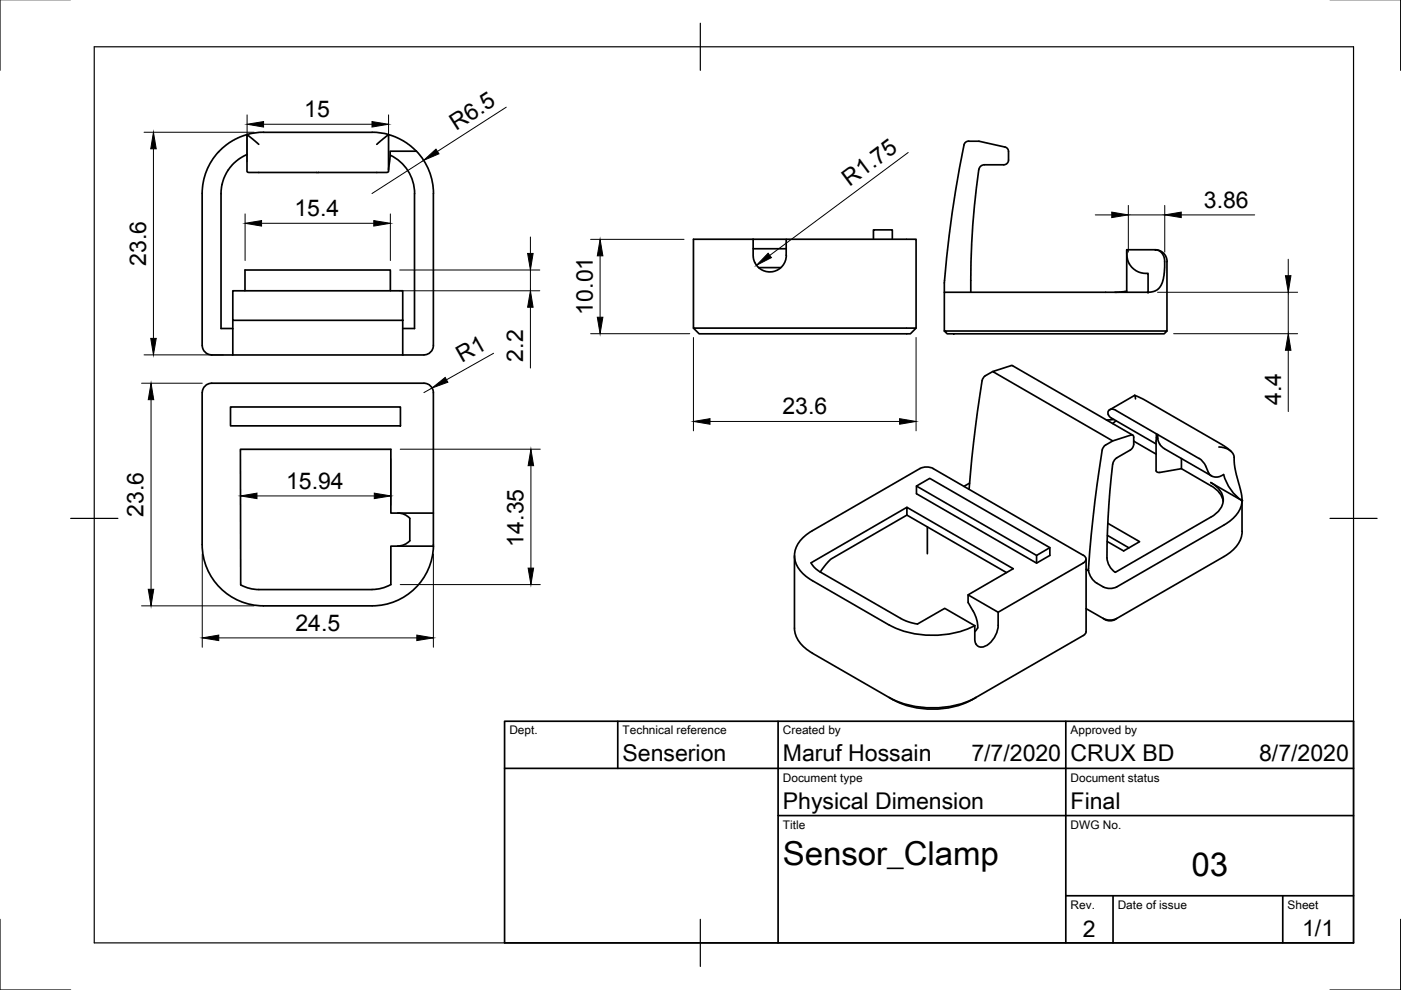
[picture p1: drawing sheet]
<svg xmlns="http://www.w3.org/2000/svg" width="297mm" height="210mm" viewBox="0 0 297 210" stroke-linecap="round" stroke-linejoin="round" font-family="sans-serif">
<!-- layer: Visible -->
<g fill="none" stroke="#000" stroke-width=".36">
<path d="M47.1 39.1l-.2 1.9M52.4 28.5l-2.6 1-2.1 1.5a12.9 12.9 0 0 0-4.8 10M52.4 32.8l-1.9 1.1-1.7 1.6-1 1.6-.7 2M54.9 30.6l-2.5-2.1v7.8l.2 .2 14.5 .1M67.1 36.6h.4M78.9 28.1l-23-.1-1.8 .2-1.7 .3M78.9 28l1.8 .2 1.7 .3M82.4 28.5l1.4 .5 1.9 1 1.4 1 1.2 1.1h-5.6l-.3 3.9M82.4 28.5l-2.5 2.1M82.4 28.5v7.8l-.2 .2-14.7 .1M82.7 32.9a9 9 0 0 1 5.2 8.1M88.3 32a13 13 0 0 1 3.6 9"/>
<path d="M205.4 29.9h2.2l5.4 1.3a1.01 1.01 0 0 1 .8 .9v1.8a1.01 1.01 0 0 1-1 1h-4.1M205.4 29.9a1 1 0 0 0-1 .8 197.5 197.5 0 0 0-4.2 30.4v.9M207.5 36a184.4 184.4 0 0 0-1.7 26M208.7 34.9a1.2 1.2 0 0 0-1.2 1.1M42.9 41.1v32.1a2.04 2.04 0 0 0 2 2.1h42.6a6.8 6.8 0 0 0 3.4-.3 2 2 0 0 0 1-1.8v-32.1M46.9 41.1v28.6h2.5M87.9 41.1v28.6h-2.5M159.7 50.7v4a3.5 3.5 0 0 0 3.8 2.9 3.5 3.5 0 0 0 3.2-3.4v-3.5h27.5v18.9M159.7 50.7h-12.7v18.9M159.7 50.7h7M159.7 52.7h7M160.8 56.7h4.7"/>
<path d="M185.2 50.7v-2h4v2M238.9 53h.1M238.9 53v9M239.2 55.5l.2 .5M239.5 56l.5 .7 1.1 .8 .9 .4 1.4 .1v4M244.9 53h-6l.1 1.5 .2 1M247.4 55.5v14.7M247.4 55.5a2.51 2.51 0 0 0-2.5-2.5 2.34 2.34 0 0 1 2 2.5l-.1 2.8-.5 2-1 1.2-.7 .3-1.2 .2M49.4 61.7h36v6.2h-36zM49.4 67.9v7.3M49.4 75.2h-.1M51.9 61.7v-4.5h30.9v4.5"/>
<path d="M85.4 67.9v7.3M147 69.6h47.2l-1.2 1.2h-44.8zM200.2 70.2h47.2l-.6 .6h-46zM208.9 79.7l-.6 .7a262.6 262.6 0 0 0-2.8 23.4M210.5 78.8l-1.6 .9M214.4 77.5h.3M214.4 77.5l-3.9 1.3 25.4 14.7 3.9-1.3h.2l.3 .3a3.9 3.9 0 0 1-.1 2.4l-.6 .5-2.8 1.7a1.9 1.9 0 0 0-.9 1.3l-.8 8.7-.4 11.2M214.7 77.5l25.5 14.8M238.9 61.7l-2.5 .3M243.4 62h-43.2v8.2M48.9 86.3h36v4h-36zM195 99.3l-22.7 13.2a6.4 6.4 0 0 0-3.8 5.8 6.7 6.7 0 0 0 3.8 4.8l16.2 9.4"/>
<path d="M195 99.3l1-.3a2.96 2.96 0 0 1 1.8 .3l31.9 18.4a.88 .88 0 0 1 .6 .8 .88 .88 0 0 1-.6 .9l-18.1 10.4a8.4 8.4 0 0 1-.4 4.6l-.3 .6a4 4 0 0 1-2.8 2.2l-.9-.3-.3-.4M234.4 94.4l-.6 .7a248 248 0 0 0-3 25.9M235.9 93.5l-1.5 .9M236.1 88.9l-1.5 .2M236.6 89.2l-.7 .6M240.4 93.5l4.7 2.8M240.6 83.8l1.9 .9 16.5 9.5 2.1 1.6M240.7 84.6l-.1-.8-5.3 3.1M245.1 94.1l-9.5-5.5a1.21 1.21 0 0 1-.7-1.1v-.3a1.01 1.01 0 0 1 1.6-.2l8.7 5-.1 7.8M245.2 92l.3 .1M246.9 95.1a2.95 2.95 0 0 1-1.4-1.8v-1.1l8.7 5M246.9 95.1l10 5.8"/>
<path d="M250.5 97.2v2.2l-4.6 .8-.5-.1-.3-.3M250.5 99.4l6.8 4a4.3 4.3 0 0 1 2 2.9M254.2 97.2l.7 .5 .7 1.1M255.6 98.8l.8 1.7M258.4 94.8h.4a2.74 2.74 0 0 1 2.9 2.1l.1 2.4 1.4 5.2 .1 1.6-6.6-3.8a4.1 4.1 0 0 1 2.5 4.8 5.2 5.2 0 0 1-2.5 2.6l-20.2 11.6M84.3 108.8l1.4 .3 1.2 .8M86.9 109.9v4.8l-1.2 .8-1.4 .3M91.9 108.8h-9v-13.5h-31.9v28.7l1.6 .7 2.3 .3M91.9 115.8a13 13 0 0 1-13 12.7M168.4 117.8v15.4a6.4 6.4 0 0 0 3.9 5.3l17.1 9.9M192.3 109.2v-1.6l22.5 13-9.5 5.5 6.3 3.7M192.3 109.2l-16.1 9.3-1 1-1.3 1.8"/>
<path d="M192.3 107.6l-20.3 11.7 .8 1.1 1.2 .9M192.3 109.2l21.1 12.2M194.3 103.1l2.8-1.7 25.5 14.7v1.7l-2.8 1.6-25.5-14.7zM194.3 103.1l25.5 14.7M196.6 111.7v5.7M205.6 102.4l-1.2 .7M222.6 116.1l-2.8 1.7v1.6M230.3 118.5v15.4l-.2 .5-24 14M234.7 118.3a3.9 3.9 0 0 0 1.8 3M234.8 113.5l4.6 2.7M234.9 110.9l6.7 3.9-3.4 2-3.5-2M256.4 100.5l.5 .4 .7 .2 1-.1 .8-.4"/>
<path d="M259.4 100.6a9.6 9.6 0 0 0 4 5.5 6.6 6.6 0 0 1-3.9 5.2M259.5 118l-22.8 13.1a2.28 2.28 0 0 1-2.8 0M259.5 111.3l-22.7 13.1-1.5 .4a5.7 5.7 0 0 1-3.9-2.3l-.6-1.5M263.3 106v6.7M263.4 112.7a6.4 6.4 0 0 1-3.9 5.3M54.9 125h24M82.9 124v-8.2h9v-32.5a2 2 0 0 0-2-2h-45a2 2 0 0 0-2 2v32.2a13 13 0 0 0 13 13h23M82.9 123.9l-2.2 .9-1.8 .2M174 121.3l17 9.8 2.2 .9 1.3 .3 5.8-3.3 6.4 3.7v3l.2 .8M188.5 132.5a20.4 20.4 0 0 0 18.2 .1M205.3 126.1v1.7l1.3 2.3 .5 1.2a2.92 2.92 0 0 1 .1 2l-.5 .7M230.3 129l3.6 2.1"/>
<path d="M230.3 120.7l.5 .3M233.9 131.1l1.4 .4 1.5-.4M188.5 147.9a20.3 20.3 0 0 0 18.4 0M189.4 148.4a18.5 18.5 0 0 0 16.7 0"/>
</g>
<g fill="#000" stroke="#000" stroke-width=".21">
<circle cx="243.4" cy="62" r=".17"/>
<circle cx="263.3" cy="106.1" r=".17"/>
</g>
<!-- layer: Border -->
<path d="M0 -.1v15M297 -.1v15M20 9.9h267v190h-267zM148.5 4.9v10M15 109.9h10M282 109.9h10M0 194.9v15h15M148.5 194.9v10M297 194.9v15h-15" fill="none" stroke="#000" stroke-width=".25"/>
<!-- layer: TitleBlock -->
<path d="M107 152.9h180v47h-180zM131 152.9v10M165 152.9v47M226 152.9v47M107 162.9h180M165 172.9h122M226 189.9h61M236 189.9v10M272 189.9v10" fill="none" stroke="#000" stroke-width=".36"/>
<!-- layer: Dimensions -->
<g fill="none" stroke="#000" stroke-width=".21">
<path d="M30.5 28h23.4M32.5 31.6v40.1M52.4 24.4v9.9M55.9 26.3h23M82.4 24.4v9.9M89.8 34l-10.9 7M107.3 22.7l-14.5 9.4M192.6 32.3l-29.4 21.9M52 45.4v9.8M55.5 47.3h23.7M82.8 45.4v9.8M84.8 57.2h29.6"/>
<path d="M112.5 50.2v3.5M112.5 57.2v4.5M125.2 50.8h19.8M127.2 54.2v13.1M232.2 45.6h3.5M239.2 43.6v9.9M239.2 45.6h7.8M247 43.6v9.9M250.4 45.6h15.6M273.1 55v3.5M30.5 75.2h16.8M84.8 61.7h29.6"/>
<path d="M104.6 74.9l-9.9 5.6M112.5 65.1v12.9M125.2 70.8h21M147 71.6v19.7M194.2 71.6v19.7M245.4 62h29.7M248.8 70.8h26.3M273.1 62v8.8M273.1 74.3v13M30 81.3h12.9M32 84.7v40.2M51 97.3v9.8"/>
<path d="M82.9 97.3v9.8M84.9 95.2h29.7M91.6 82.3l-1.7 .9M112.6 98.7v21.8M150.5 89.4h40.2M42.9 117.4v19.8M54.5 105.1h24.9M91.9 117.4v19.8M30 128.5h23.9M46.4 135.2h42M84.9 123.9h29.7"/>
</g>
<g fill="#000" stroke="#000" stroke-width=".21">
<path d="M32.5 28l.6 3.6h-1.1zM52.4 26.3l3.5-.5v1.1zM78.9 25.8l3.5 .5-3.5 .6zM89.8 34l2.6-2.4 .7 1zM52 47.3l3.5-.5v1.1zM79.2 46.8l3.6 .5-3.6 .6zM111.9 53.7h1.1l-.5 3.5zM127.2 50.8l.6 3.4h-1.2zM162.9 53.7l.7 .9-3.2 1.7zM235.7 45l3.5 .6-3.5 .5zM247 45.6l3.4-.6v1.1zM272.5 58.5h1.2l-.6 3.5z"/>
<path d="M32 71.7h1.1l-.6 3.5zM112.5 61.7l.5 3.4h-1.1zM126.6 67.3h1.2l-.6 3.5zM273.1 70.8l.6 3.5h-1.2zM32 81.3l.6 3.4h-1.2zM91.6 82.3l2.8-2.3 .6 1zM112.6 95.2l.5 3.5h-1.1zM147 89.4l3.5-.6v1.2zM190.7 88.8l3.5 .6-3.5 .6zM51 105.1l3.5-.5v1.1zM79.4 104.6l3.5 .5-3.5 .6zM31.4 124.9h1.2l-.6 3.6z"/>
<path d="M42.9 135.2l3.5-.5v1.1zM88.4 134.7l3.5 .5-3.5 .6zM112 120.5h1.1l-.5 3.4z"/>
</g>
<g font-size="7">
<text x="166" y="183.4">Sensor_Clamp</text>
<text x="252.6" y="185.8">03</text>
</g>
<g font-size="4.9">
<text x="64.5" y="24.8">15</text>
<text x="96.7" y="27.7" transform="rotate(-33 96.7 27.7)">R6.5</text>
<text x="180.1" y="39.7" transform="rotate(-37 180.1 39.7)">R1.75</text>
<text x="62.4" y="45.8">15.4</text>
<text x="255.2" y="44">3.86</text>
<text x="31" y="56.4" transform="rotate(-90 31 56.4)">23.6</text>
<text x="125.7" y="66.7" transform="rotate(-90 125.7 66.7)">10.01</text>
<text x="97.9" y="77" transform="rotate(-29 97.9 77)">R1</text>
<text x="111" y="76.7" transform="rotate(-90 111 76.7)">2.2</text>
<text x="165.9" y="87.8">23.6</text>
<text x="271.6" y="85.8" transform="rotate(-90 271.6 85.8)">4.4</text>
<text x="60.7" y="103.6">15.94</text>
<text x="30.5" y="109.6" transform="rotate(-90 30.5 109.6)">23.6</text>
<text x="111" y="115.9" transform="rotate(-90 111 115.9)">14.35</text>
<text x="62.7" y="133.7">24.5</text>
<text x="132" y="161.4">Senserion</text>
<text x="166" y="161.4">Maruf Hossain</text>
<text x="206" y="161.4">7/7/2020</text>
<text x="227" y="161.4">CRUX BD</text>
<text x="267" y="161.4">8/7/2020</text>
<text x="166" y="171.4">Physical Dimension</text>
<text x="227" y="171.4">Final</text>
<text x="229.6" y="198.6">2</text>
<text x="276.1" y="198.5">1/1</text>
</g>
<g font-size="2.5">
<text x="108" y="155.7">Dept.</text>
<text x="132" y="155.7">Technical reference</text>
<text x="166" y="155.7">Created by</text>
<text x="227" y="155.7">Approved by</text>
<text x="166" y="165.7">Document type</text>
<text x="227" y="165.7">Document status</text>
<text x="166" y="175.7">Title</text>
<text x="227" y="175.7">DWG No.</text>
<text x="227" y="192.7">Rev.</text>
<text x="237" y="192.7">Date of issue</text>
<text x="273" y="192.7">Sheet</text>
</g>
</svg>
